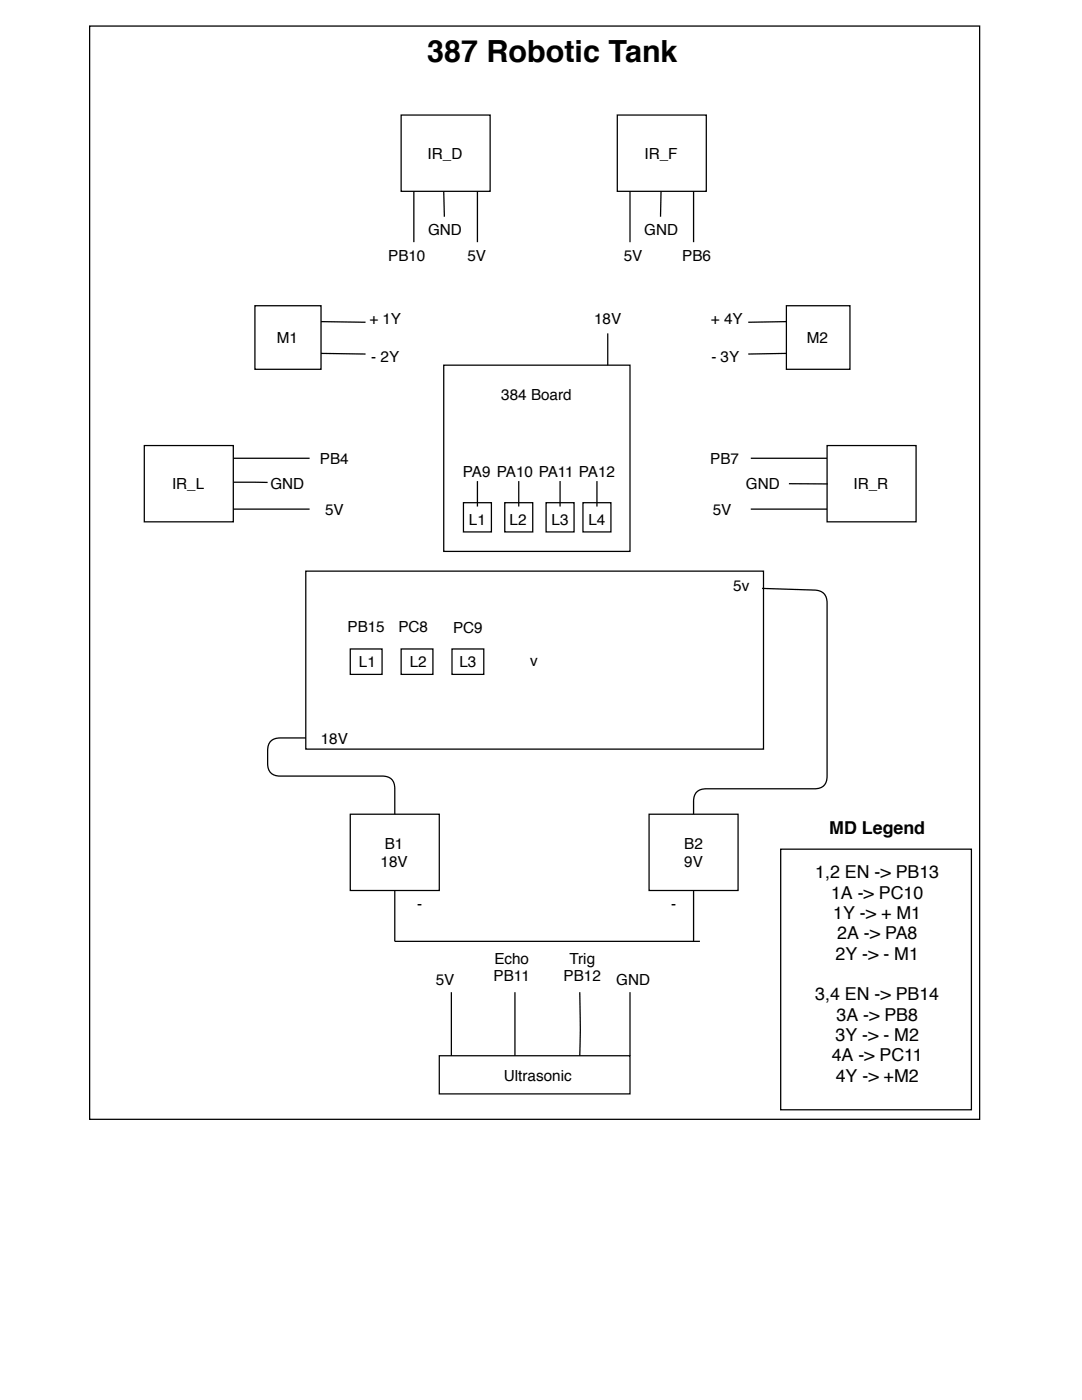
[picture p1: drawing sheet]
<svg xmlns="http://www.w3.org/2000/svg" width="216mm" height="279mm" viewBox="0 0 216 279" stroke-linecap="round" stroke-linejoin="round" font-family="sans-serif">
<path d="M17.9 5.2h177.6v218.2h-177.6z" fill="none" stroke="#000" stroke-width=".25"/>
<path d="M155.8 169.5h38v52h-38z" fill="#fff"/>
<path d="M155.8 169.5h38v52h-38z" fill="none" stroke="#000" stroke-width=".25"/>
<path d="M61 114h91.3v35.5h-91.3z" fill="#fff"/>
<path d="M61 114h91.3v35.5h-91.3z" fill="none" stroke="#000" stroke-width=".25"/>
<path d="M28.8 88.9h17.8v15.2h-17.8z" fill="#fff"/>
<path d="M28.8 88.9h17.8v15.2h-17.8z" fill="none" stroke="#000" stroke-width=".25"/>
<path d="M123.2 23h17.7v15.2h-17.7z" fill="#fff"/>
<path d="M123.2 23h17.7v15.2h-17.7z" fill="none" stroke="#000" stroke-width=".25"/>
<path d="M165 88.9h17.8v15.2h-17.8z" fill="#fff"/>
<path d="M165 88.9h17.8v15.2h-17.8z" fill="none" stroke="#000" stroke-width=".25"/>
<path d="M87.7 210.7h38v7.6h-38z" fill="#fff"/>
<path d="M125.7 38.2v10.1M138.4 38.2v10.1M46.6 91.5h15.2M149.8 91.5h15.2M46.6 101.6h15.2M149.8 101.6h15.2M87.7 210.7h38v7.6h-38z" fill="none" stroke="#000" stroke-width=".25"/>
<path d="M88.5 72.9h37.2v37.1h-37.2z" fill="#fff"/>
<path d="M88.5 72.9h37.2v37.1h-37.2zM90.1 198v12.7M102.7 198v12.7M115.7 198l.1 7.3-.1 5.4M125.7 198v12.7" fill="none" stroke="#000" stroke-width=".25"/>
<path d="M80 23h17.8v15.2h-17.8z" fill="#fff"/>
<path d="M80 23h17.8v15.2h-17.8zM82.6 38.2v10.1M95.3 38.2v10.1" fill="none" stroke="#000" stroke-width=".25"/>
<path d="M129.5 162.5h17.8v15.2h-17.8z" fill="#fff"/>
<path d="M129.5 162.5h17.8v15.2h-17.8z" fill="none" stroke="#000" stroke-width=".25"/>
<path d="M69.9 162.5h17.8v15.2h-17.8z" fill="#fff"/>
<path d="M152.1 117.4l10.4 .4a2.33 2.33 0 0 1 2.5 2.6v34.5a2.25 2.25 0 0 1-2.5 2.5h-21.6a2.25 2.25 0 0 0-2.5 2.6v2.5M61 147.3h-3.8a3.7 3.7 0 0 0-3.3 .8l-.3 .5a12.4 12.4 0 0 0-.1 4.4 2.17 2.17 0 0 0 2.4 1.9h20.3a2.25 2.25 0 0 1 2.6 2.5v5.1M69.9 162.5h17.8v15.2h-17.8zM78.8 177.7v10.2h60.9M138.4 177.7v10.2" fill="none" stroke="#000" stroke-width=".25"/>
<path d="M50.9 61h13.2v12.7h-13.2z" fill="#fff"/>
<path d="M50.9 61h13.2v12.7h-13.2z" fill="none" stroke="#000" stroke-width=".25"/>
<path d="M156.9 61h12.7v12.7h-12.7z" fill="#fff"/>
<path d="M64.1 64.2l8.8 .1M64.1 70.5l8.8 .2M156.9 61h12.7v12.7h-12.7zM156.9 64.2l-7.6 .1M156.9 70.5l-7.6 .2" fill="none" stroke="#000" stroke-width=".25"/>
<path d="M69.9 129.5h6.3v5.1h-6.3z" fill="#fff"/>
<path d="M69.9 129.5h6.3v5.1h-6.3z" fill="none" stroke="#000" stroke-width=".25"/>
<path d="M80 129.5h6.4v5.1h-6.4z" fill="#fff"/>
<path d="M80 129.5h6.4v5.1h-6.4z" fill="none" stroke="#000" stroke-width=".25"/>
<path d="M90.2 129.5h6.3v5.1h-6.3z" fill="#fff"/>
<path d="M90.2 129.5h6.3v5.1h-6.3z" fill="none" stroke="#000" stroke-width=".25"/>
<path d="M92.5 100.3h5.6v5.9h-5.6z" fill="#fff"/>
<path d="M95.3 96v5.1M92.5 100.3h5.6v5.9h-5.6z" fill="none" stroke="#000" stroke-width=".25"/>
<path d="M100.7 100.3h5.6v5.9h-5.6z" fill="#fff"/>
<path d="M103.5 96v5.1M100.7 100.3h5.6v5.9h-5.6z" fill="none" stroke="#000" stroke-width=".25"/>
<path d="M109 100.3h5.5v5.9h-5.5z" fill="#fff"/>
<path d="M111.8 96v5.1M109 100.3h5.5v5.9h-5.5z" fill="none" stroke="#000" stroke-width=".25"/>
<path d="M116.3 100.3h5.6v5.9h-5.6z" fill="#fff"/>
<path d="M88.5 38.2l.2 5.1M131.9 38.2l-.1 5.1M121.3 66.5v6.4M46.6 96.2l6.8 .1M119.1 96v5.1M157.4 96.5l7.8 .1M116.3 100.3h5.6v5.9h-5.6z" fill="none" stroke="#000" stroke-width=".25"/>
<text font-size="6.1" x="85.3" y="12.4">387 Robotic Tank</text>
<g font-size="3.6">
<text x="165.5" y="166.4">MD Legend</text>
<text x="162.7" y="175.3">1,2 EN -&gt; PB13</text>
<text x="165.8" y="179.4">1A -&gt; PC10</text>
<text x="166.3" y="183.4">1Y -&gt; + M1</text>
<text x="166.7" y="191.5">2Y -&gt; - M1</text>
<text x="167" y="187.5">2A -&gt; PA8</text>
<text x="162.7" y="199.7">3,4 EN -&gt; PB14</text>
<text x="166.9" y="203.7">3A -&gt; PB8</text>
<text x="166.7" y="207.8">3Y -&gt; - M2</text>
<text x="166" y="211.8">4A -&gt; PC11</text>
<text x="166.8" y="215.9">4Y -&gt; +M2</text>
</g>
<g font-size="3">
<text x="85.3" y="31.7">IR_D</text>
<text x="128.6" y="31.7">IR_F</text>
<text x="85.4" y="46.9">GND</text>
<text x="128.5" y="46.9">GND</text>
<text x="77.5" y="52">PB10</text>
<text x="93.3" y="52">5V</text>
<text x="124.5" y="52">5V</text>
<text x="136.2" y="52">PB6</text>
<text x="73.7" y="64.7">+ 1Y</text>
<text x="118.6" y="64.7">18V</text>
<text x="141.9" y="64.7">+ 4Y</text>
<text x="55.2" y="68.5">M1</text>
<text x="161" y="68.5">M2</text>
<text x="74.1" y="72.3">- 2Y</text>
<text x="141.9" y="72.3">- 3Y</text>
<text x="100" y="79.9">384 Board</text>
<text x="63.8" y="92.6">PB4</text>
<text x="92.4" y="95.1">PA9 PA10 PA11 PA12</text>
<text x="141.7" y="92.6">PB7</text>
<text x="34.3" y="97.7">IR_L</text>
<text x="54" y="97.7">GND</text>
<text x="148.8" y="97.7">GND</text>
<text x="170.3" y="97.7">IR_R</text>
<text x="64.9" y="102.7">5V</text>
<text x="93.6" y="104.8">L1</text>
<text x="101.7" y="104.8">L2</text>
<text x="110.1" y="104.8">L3</text>
<text x="117.4" y="104.8">L4</text>
<text x="142.2" y="102.7">5V</text>
<text x="146.3" y="118">5v</text>
<text x="69.3" y="126.1">PB15</text>
<text x="79.5" y="126.1">PC8</text>
<text x="90.4" y="126.3">PC9</text>
<text x="71.6" y="133.2">L1</text>
<text x="81.8" y="133.2">L2</text>
<text x="91.7" y="133.2">L3</text>
<text x="105.8" y="132.9">v</text>
<text x="64" y="148.4">18V</text>
<text x="75.9" y="173">18V</text>
<text x="76.8" y="169.5">B1</text>
<text x="136.5" y="169.5">B2</text>
<text x="136.5" y="173">9V</text>
<text x="83.2" y="181.4">-</text>
<text x="134" y="181.4">-</text>
<text x="86.9" y="196.6">5V</text>
<text x="98.5" y="195.9">PB11</text>
<text x="98.6" y="192.3">Echo</text>
<text x="112.5" y="195.9">PB12</text>
<text x="113.6" y="192.3">Trig</text>
<text x="123" y="196.6">GND</text>
<text x="100.5" y="215.6">Ultrasonic</text>
</g>
</svg>
